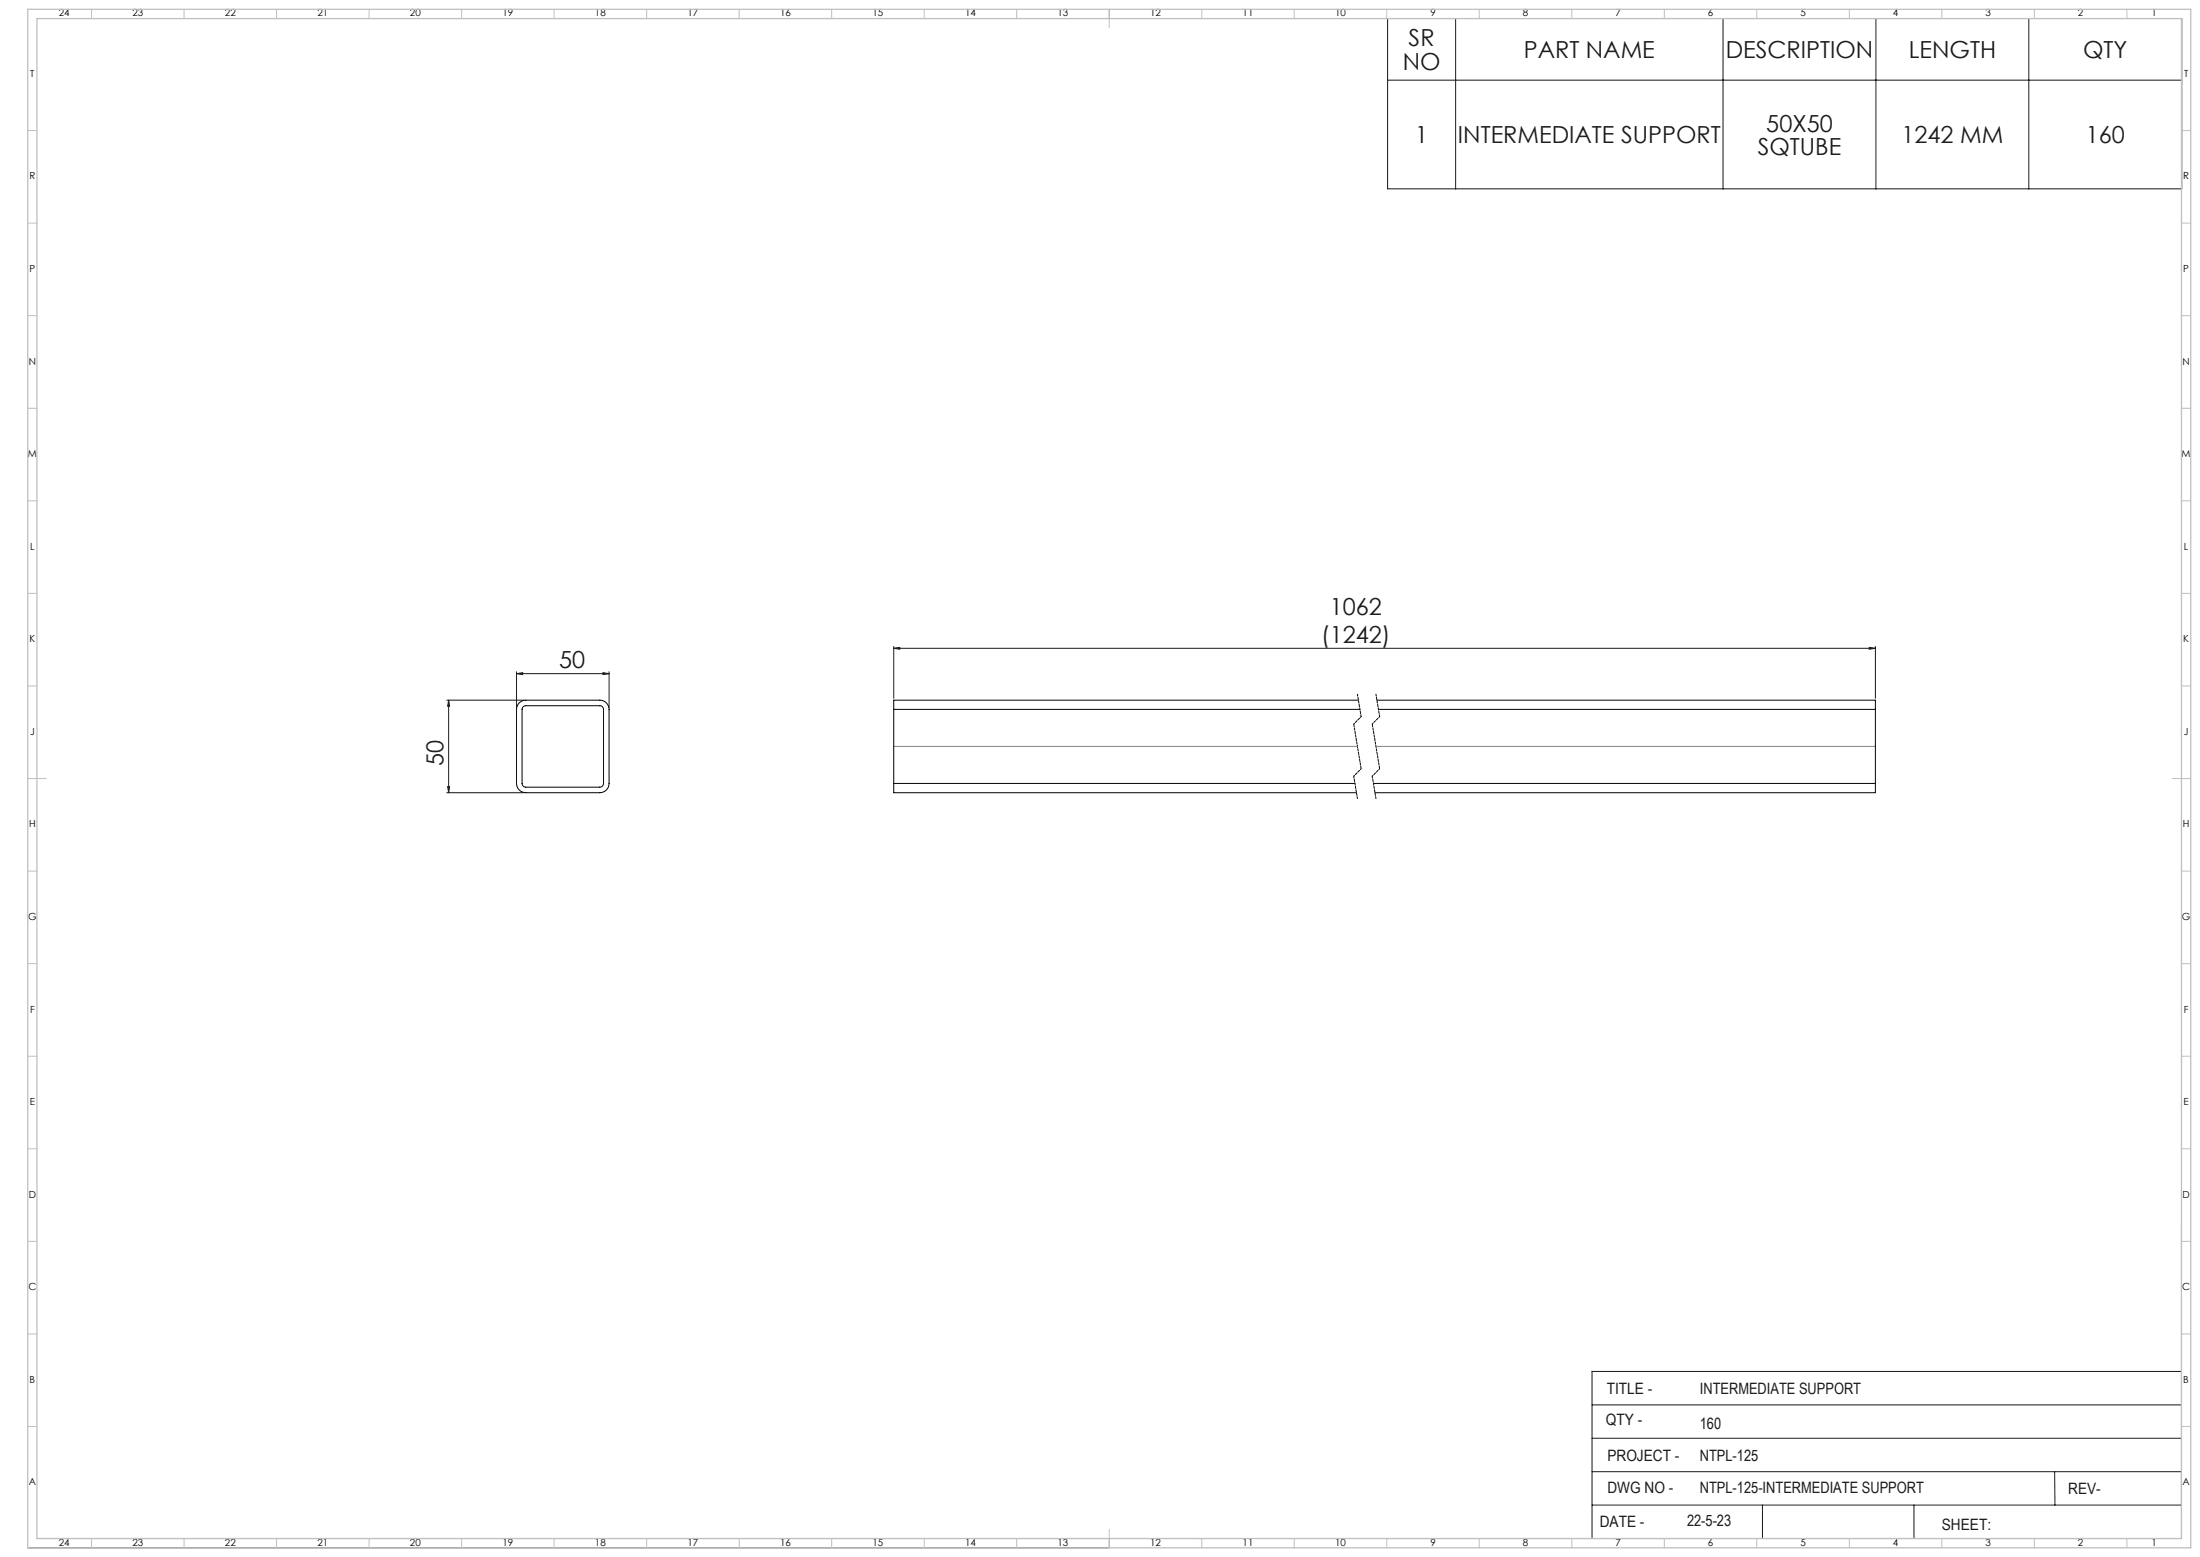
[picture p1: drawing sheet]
<svg xmlns="http://www.w3.org/2000/svg" width="1189mm" height="841mm" viewBox="0 0 1189 841" stroke-linecap="round" stroke-linejoin="round" font-family="sans-serif">
<g fill="none" stroke="#191924" stroke-width=".54">
<path d="M750 10h429v92h-429zM787 10v92M931 10v92M1014 10v92M1096 10v92M750 43h429M483 350h3v1zM483 349v28M483 350h531M1010 350h4l-4 1zM1014 349v28M241 378h42"/>
<path d="M242 378l1 3h-1zM242 378v50M279 364l3-1v1zM279 363v19M279 364h50M326 363l3 1h-3zM329 363v19M241 428h42M242 425h1l-1 3zM1179 662v169h-430M860 759h319M1179 741h-319v90"/>
<path d="M860 777h319M860 795h319M1110 795l1 18M860 813h319M953 813v18M1034 813v18M15 836h584M20 831h579M648 831h1"/>
</g>
<path d="M734 375l2 12M744 375l2 12M732 419l2 12M742 419l2 12" fill="none" stroke="#000" stroke-width=".54" stroke-dasharray="1.3 .6" stroke-dashoffset=".2"/>
<path d="M736 387l-4 4M746 387l-4 4M736 415l-4 4M746 415l-4 4" fill="none" stroke="#000" stroke-width=".54" stroke-dasharray="1.3 .6" stroke-dashoffset=".7"/>
<path d="M732 391l4 24M742 391l4 24" fill="none" stroke="#000" stroke-width=".54" stroke-dasharray="1.3 .6" stroke-dashoffset="-.2"/>
<path d="M483 403h251M744 403h270" fill="none" stroke="#808080" stroke-width=".54"/>
<g fill="none" stroke="#c0c0c0" stroke-width=".54">
<path d="M49 5v5M99 5v5M149 5v5M199 5v5M249 5v5M299 5v5M349 5v5M399 5v5M449 5v5M499 5v5M549 5v5M599 5v10"/>
<path d="M649 5v5M699 5v5M749 5v5M799 5v5M849 5v5M899 5v5M949 5v5M999 5v5M1049 5v5M1099 5v5M1149 5v5M15 71h5"/>
<path d="M1179 71h5M15 121h5M1179 121h5M15 171h5M1179 171h5M15 221h5M1179 221h5M15 271h5M1179 271h5M15 321h5M1179 321h5M15 371h5"/>
<path d="M1179 371h5M15 421h10M1174 421h10M15 471h5M1179 471h5M15 521h5M1179 521h5M15 571h5M1179 571h5M15 621h5M1179 621h5M15 671h5"/>
<path d="M1179 671h5M15 721h5M1179 721h5M15 771h5M1179 771h5M49 831v5M99 831v5M149 831v5M199 831v5M249 831v5M299 831v5M349 831v5"/>
<path d="M399 831v5M449 831v5M499 831v5M549 831v5M599 826v10M649 831v5M699 831v5M749 831v5M799 831v5M849 831v5M899 831v5M949 831v5"/>
<path d="M999 831v5M1049 831v5M1099 831v5M1149 831v5"/>
</g>
<path d="M15 5h1169v831h-1169zM20 10h1159v821h-1159z" fill="none" stroke="#c0c0c0" stroke-width=".7"/>
<g fill="#191924">
<path d="M279 364l3-1v1zM326 363l3 1h-3zM483 350h3v1zM1010 350h4l-4 1z"/>
<path d="M242 378l1 3h-1zM242 425h1l-1 3z"/>
</g>
<path d="M281 380l3-2h40a5 5 0 0 1 5 5v40a5 5 0 0 1-5 5h-40a5 5 0 0 1-5-5v-40zM734 378h-251v5M744 378h270v5M283 382l1-1h40l2 1v1v40v2h-2h-40h-1l-1-2v-40zM483 383h252M483 383v40M745 383h269M1014 383v40M483 423v5h250M483 423h249M742 423h272M1014 423v5h-271" fill="none" stroke="#000" stroke-width=".54"/>
<g font-size="12.7" fill="#191924">
<text x="761" y="25">SR</text>
<text x="824" y="31">PART NAME</text>
<text x="933" y="31">DESCRIPTION</text>
<text x="1032" y="31">LENGTH</text>
<text x="1126" y="31">QTY</text>
<text x="758" y="38">NO</text>
<text x="955" y="71">50X50</text>
<text x="765" y="77">1</text>
<text x="788" y="77">INTERMEDIATE SUPPORT</text>
<text x="1028" y="77">1242 MM</text>
<text x="1127" y="77">160</text>
<text x="950" y="84">SQTUBE</text>
<text x="719" y="332">1062</text>
<text x="714" y="347">(1242)</text>
<text x="302" y="361">50</text>
<text x="240" y="414" transform="rotate(-90 240 414)">50</text>
</g>
<g font-size="8.5" fill="#191924">
<text x="868" y="753">TITLE -</text>
<text x="919" y="753">INTERMEDIATE SUPPORT</text>
<text x="868" y="770">QTY -</text>
<text x="919" y="772">160</text>
<text x="869" y="789">PROJECT -</text>
<text x="919" y="789">NTPL-125</text>
<text x="869" y="807">DWG NO -</text>
<text x="919" y="807">NTPL-125-INTERMEDIATE SUPPORT</text>
<text x="1118" y="807">REV-</text>
<text x="865" y="825">DATE -</text>
<text x="912" y="824">22-5-23</text>
<text x="1049" y="826">SHEET:</text>
</g>
<g font-size="5.3">
<text x="32" y="9">24</text>
<text x="72" y="9">23</text>
<text x="122" y="9">22</text>
<text x="172" y="9">21</text>
<text x="222" y="9">20</text>
<text x="272" y="9">19</text>
<text x="322" y="9">18</text>
<text x="372" y="9">17</text>
<text x="422" y="9">16</text>
<text x="472" y="9">15</text>
<text x="522" y="9">14</text>
<text x="572" y="9">13</text>
<text x="622" y="9">12</text>
<text x="672" y="9">11</text>
<text x="722" y="9">10</text>
<text x="773" y="9">9</text>
<text x="823" y="9">8</text>
<text x="873" y="9">7</text>
<text x="923" y="9">6</text>
<text x="973" y="9">5</text>
<text x="1023" y="9">4</text>
<text x="1073" y="9">3</text>
<text x="1123" y="9">2</text>
<text x="1163" y="9">1</text>
<text x="16" y="42">T</text>
<text x="1180" y="42">T</text>
<text x="16" y="97">R</text>
<text x="1180" y="97">R</text>
<text x="16" y="147">P</text>
<text x="1180" y="147">P</text>
<text x="16" y="197">N</text>
<text x="1180" y="197">N</text>
<text x="15" y="247">M</text>
<text x="1179" y="247">M</text>
<text x="16" y="297">L</text>
<text x="1180" y="297">L</text>
<text x="16" y="347">K</text>
<text x="1180" y="347">K</text>
<text x="16" y="397">J</text>
<text x="1180" y="397">J</text>
<text x="16" y="447">H</text>
<text x="1180" y="447">H</text>
<text x="15" y="497">G</text>
<text x="1179" y="497">G</text>
<text x="16" y="547">F</text>
<text x="1180" y="547">F</text>
<text x="16" y="597">E</text>
<text x="1180" y="597">E</text>
<text x="16" y="647">D</text>
<text x="1180" y="647">D</text>
<text x="15" y="697">C</text>
<text x="1179" y="697">C</text>
<text x="16" y="747">B</text>
<text x="1180" y="747">B</text>
<text x="16" y="802">A</text>
<text x="1180" y="802">A</text>
<text x="32" y="835">24</text>
<text x="72" y="835">23</text>
<text x="122" y="835">22</text>
<text x="172" y="835">21</text>
<text x="222" y="835">20</text>
<text x="272" y="835">19</text>
<text x="322" y="835">18</text>
<text x="372" y="835">17</text>
<text x="422" y="835">16</text>
<text x="472" y="835">15</text>
<text x="522" y="835">14</text>
<text x="572" y="835">13</text>
<text x="622" y="835">12</text>
<text x="672" y="835">11</text>
<text x="722" y="835">10</text>
<text x="773" y="835">9</text>
<text x="823" y="835">8</text>
<text x="873" y="835">7</text>
<text x="923" y="835">6</text>
<text x="973" y="835">5</text>
<text x="1023" y="835">4</text>
<text x="1073" y="835">3</text>
<text x="1123" y="835">2</text>
<text x="1163" y="835">1</text>
</g>
</svg>
